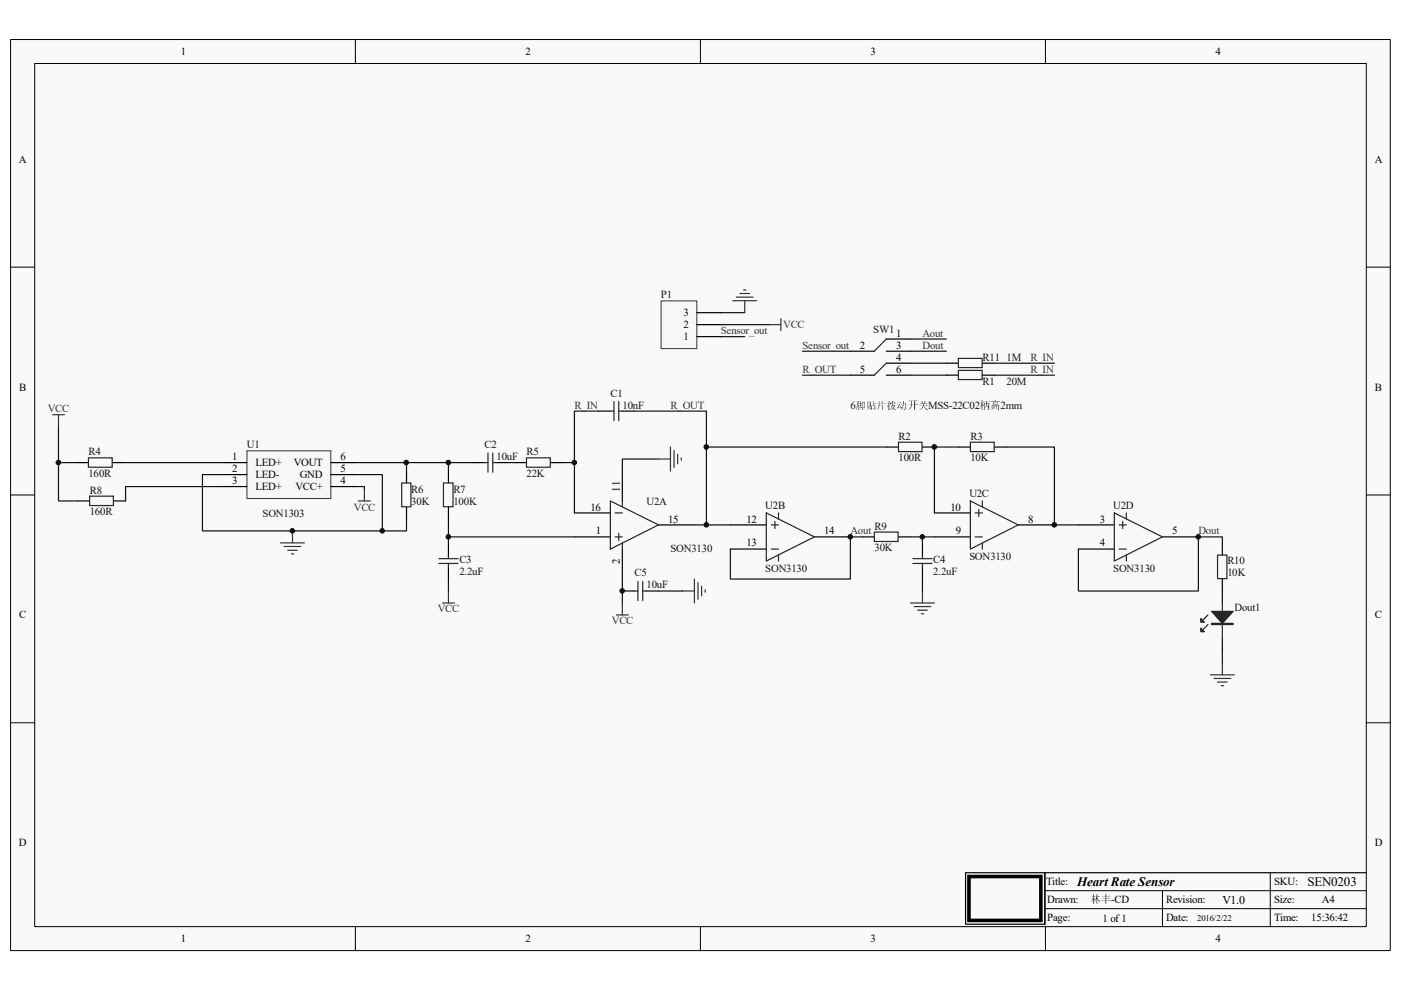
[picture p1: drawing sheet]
<svg xmlns="http://www.w3.org/2000/svg" width="297mm" height="210mm" viewBox="0 0 297 210" stroke-linecap="round" stroke-linejoin="round" font-family="sans-serif">
<path d="M2.3 8.4h292.5v193.1h-292.5z" fill="#f9f9f9"/>
<path d="M2.2 8.4h292.6v193.1h-292.6z" fill="none" stroke="#000" stroke-width=".21"/>
<path d="M7.4 13.5h282.3v183h-282.3z" fill="#f9f9f9"/>
<g fill="none" stroke="#000" stroke-width=".21">
<path d="M7.4 13.5h282.3v183h-282.3zM75.3 8.3v5.1M148.5 8.3v5.1M221.7 8.3v5.1M2.2 56.6h5.1M289.7 56.6h5.1M2.2 104.9h5.1M289.7 104.9h5.1M2.2 153.2h5.1M289.7 153.2h5.1M75.3 196.5v5.1M148.5 196.5v5.1"/>
<path d="M221.5 188.8h68.2M221.5 192.7h68.2M221.7 196.5v5.1M246.5 188.8v7.7M269.3 185v11.5"/>
</g>
<path d="M204.7 185h16.8v11h-16.8zM289.7 185h-68.2v11" fill="none" stroke="#000" stroke-width=".25"/>
<path d="M205.4 185.8h15.3v9.4h-15.3z" fill="none" stroke="#000" stroke-width=".76"/>
<path d="M52.4 95.6h17.7v10.1h-17.7z" fill="#f7f7f7"/>
<path d="M52.4 95.6h17.7v10.1h-17.7z" fill="none" stroke="#313131" stroke-width=".21"/>
<path d="M47.2 98.1h5.1M70.1 98.1h5.1M47.2 100.6h5.1M47.2 103.2h5.1M70.1 100.6h5.1M70.1 103.2h5.1" fill="none" stroke="#000" stroke-width=".25"/>
<path d="M155.4 63.8h5M156.1 63h3.6M156.9 62.2h2M157.6 61.5h.6M157.9 63.8v2.5M163 68.8h2.6M165.6 67.6v2.5" fill="none" stroke="#313131" stroke-width=".25"/>
<path d="M152.8 66.3h5.1M152.8 71.4h5.1" fill="none" stroke="#101010" stroke-width=".25"/>
<path d="M140.2 63.8h7.5v10.1h-7.5z" fill="#f7f7f7"/>
<path d="M140.2 63.8h7.5v10.1h-7.5z" fill="none" stroke="#313131" stroke-width=".21"/>
<g fill="none" stroke="#000" stroke-width=".25">
<path d="M147.7 71.4h5.1M147.7 68.8h5.1M147.7 66.3h5.1M16.2 98.1h2.6M23.8 98.1h2.6M86.2 99.9v2.5M95.1 99.9v2.5M100.2 98.1h2.5M105.2 98.1h2.6M109 98.1h2.6M116.7 98.1h2.5M126.9 87.2h2.5"/>
<path d="M131.9 98.6v7.6M131.9 87.2h2.6M187.9 94.8h2.6M195.6 94.8h2.5M203.2 94.8h2.5M210.8 94.8h2.6M16.5 106.2h2.5M24.1 106.2h2.5M86.2 107.5v2.5M95.1 107.5v2.5M95.1 115.1v2.6M121.8 113.8h7.6"/>
<path d="M121.8 108.8h7.6M131.9 116.4v7.6M139.6 111.3h7.6M154.9 111.3h7.6M154.9 116.4h7.6M172.7 113.8h7.6M182.8 113.8h2.6M190.5 113.8h2.5M195.6 115.1v2.6M198.1 113.8h7.6M198.1 108.8h7.6M215.9 111.3h7.7"/>
<path d="M228.6 111.3h7.7M228.6 116.4h7.7M246.5 113.8h7.6M95.1 120.2v2.6M131.9 125.3h2.6M137.1 125.3h2.5M195.6 120.2v2.6M259.2 125.3v2.5M259.2 135.5v2.5"/>
</g>
<g fill="none" stroke="#101010" stroke-width=".25">
<path d="M152.8 68.8h10.2M12.4 90.5v7.6M16.2 98.1h-3.8v8.1h4.1M26.4 98.1h20.8M75.2 98.1h11v1.8M86.2 98.1h8.9v1.8M95.1 98.1h5.1M107.8 98.1h1.2M119.2 98.1h2.6v10.7M126.9 87.2h-5.1v10.9M134.5 87.2h15.3v7.6h38.1M139.6 97.3h-7.7v1.3"/>
<path d="M149.8 94.8v16.5h-2.6M203.2 94.8h-5.1v14M213.4 94.8h10.2v16.5h5M47.2 103.2h-20.6v3M47.2 100.6h-4.3v12h38.2v-12h-5.9M75.2 103.2h2.1v.5M86.2 110v2.6h-5.1M149.8 111.3h5.1M182.8 113.8h-2.5v9h-25.4v-6.4M193 113.8h2.6M198.1 113.8h-2.5v1.3M95.1 122.8v2.5"/>
<path d="M131.9 124v3.8M139.6 125.3h5.1M195.6 122.8v2.5M259.2 138v2.5"/>
</g>
<g fill="none" stroke="#242424" stroke-width=".25">
<path d="M18.8 97.1h5v2h-5zM102.7 98.1h.8M103.5 96.1v4M104.5 96.1v4M104.5 98.1h.7M111.6 97.1h5.1v2h-5.1zM129.4 87.2h.8M130.2 85.1v4.1M131.2 85.1v4.1M131.2 87.2h.7M190.5 93.8h5v2h-5zM205.7 93.8h5.1v2h-5.1z"/>
<path d="M19 105.2h5v2h-5zM85.2 102.4h1.9v5h-1.9zM93 118.4h4.1M93 119.5h4.1M94 102.4h2.1v5h-2.1zM95.1 117.7v.7M95.1 119.5v.7M129.4 106.2l10.2 5.1-10.2 5.1zM130.4 113.8h1.5M130.4 108.8h1.5M131.2 113.1v1.5M131.9 106.2v1.3"/>
<path d="M131.9 115.1v1.3M162.5 108.8l10.2 5-10.2 5.2zM163.5 116.4h1.6M163.5 111.3h1.6M164.3 110.5v1.6M165.1 108.8v1.2M165.1 117.7v1.3M185.4 112.8h5v2h-5zM193.5 118.4h4.1M193.5 119.5h4.1M195.6 117.7v.7M195.6 119.5v.7"/>
<path d="M205.7 106.2l10.2 5.1-10.2 5.1zM206.8 113.8h1.5M206.8 108.8h1.5M207.5 108v1.5M208.3 106.2v1.3M208.3 115.1v1.3M236.3 108.8l10.2 5-10.2 5.2zM237.3 116.4h1.5M237.3 111.3h1.5M238 110.5v1.6M238.8 108.8v1.2M238.8 117.7v1.3"/>
<path d="M134.5 125.3h.8M135.3 123.3v4M136.3 123.3v4M136.3 125.3h.8M256.1 132.4l-1 1M256.1 130.4l-1 1M259.2 127.8v7.7"/>
</g>
<g fill="none" stroke="#313131" stroke-width=".25">
<path d="M11.1 87.9h2.6M12.4 87.9v2.6M139.6 97.3h2.6M142.2 94.8v5.1M142.9 95.5v3.6M143.7 96.3v2M144.4 97.1v.5M59.5 115.1h5.1M60.2 115.9h3.6M61 116.7h2M61.8 117.4h.5M62 112.6v2.5"/>
<path d="M76 106.2h2.5M77.3 103.7v2.5M93.8 127.8h2.5M95.1 125.3v2.5M130.7 130.4h2.5M131.9 127.8v2.6M144.7 125.3h2.5M147.2 122.8v5M148 123.5v3.6M148.8 124.3v2M149.5 125.1v.5M193 127.8h5.1"/>
<path d="M193.8 128.6h3.6M194.6 129.4h2M195.3 130.1h.5M195.6 125.3v2.5M256.6 143.1h5.1M257.4 143.8h3.5M258.1 144.6h2.1M258.9 145.4h.5M259.2 140.5v2.6"/>
</g>
<path d="M256.9 129.6h4.5l-2.2 2.6z" fill="#242424"/>
<path d="M256.9 129.6h4.5l-2.2 2.6zM256.9 132.2h4.5v.2h-4.5zM256.9 132.3h4.5" fill="none" stroke="#242424" stroke-width=".25"/>
<path d="M254.6 133.2l.8 .7h-.8z" fill="#242424"/>
<path d="M254.6 133.2l.8 .7h-.8z" fill="none" stroke="#242424" stroke-width=".25"/>
<path d="M254.6 131.1l.8 .8h-.8z" fill="#242424"/>
<path d="M187.9 71.9l-2.5 2.6M187.9 77l-2.5 2.5M203.2 78.5h5v2h-5zM203.2 76h5v1.9h-5zM258.1 117.7h2v5h-2zM254.6 131.1l.8 .8h-.8z" fill="none" stroke="#242424" stroke-width=".25"/>
<path d="M180.3 74.5h5.1M180.3 79.5h5.1M187.9 71.9h5.1M187.9 74.5h5.1M187.9 77h5.1M187.9 79.5h5.1M200.7 77h2.5M200.7 79.5h2.5M208.3 77h2.5M208.3 79.5h2.5M259.2 115.1v2.6M259.2 122.8v2.5" fill="none" stroke="#000" stroke-width=".25"/>
<path d="M170.1 74.5h10.2M170.1 79.5h10.2M193 74.5h7.7M193 79.5h7.7M193 71.9h7.7M193 77h7.7M210.8 79.5h12.8M210.8 77h12.8M95.1 110v3.8M121.8 113.8h-26.7v1.3M259.2 115.1v-1.3h-5.1v11.5h-25.5v-8.9" fill="none" stroke="#101010" stroke-width=".25"/>
<circle cx="12.4" cy="98.1" r=".49" fill="#101010"/>
<circle cx="12.4" cy="98.1" r=".49" fill="none" stroke="#101010" stroke-width=".21"/>
<circle cx="62" cy="112.5" r=".49" fill="#101010"/>
<circle cx="62" cy="112.5" r=".49" fill="none" stroke="#101010" stroke-width=".21"/>
<circle cx="81" cy="112.5" r=".48" fill="#101010"/>
<circle cx="81" cy="112.5" r=".48" fill="none" stroke="#101010" stroke-width=".21"/>
<circle cx="86.1" cy="98.1" r=".49" fill="#101010"/>
<circle cx="86.1" cy="98.1" r=".49" fill="none" stroke="#101010" stroke-width=".21"/>
<circle cx="95.1" cy="113.8" r=".49" fill="#101010"/>
<circle cx="95.1" cy="113.8" r=".49" fill="none" stroke="#101010" stroke-width=".21"/>
<circle cx="95.1" cy="98.1" r=".49" fill="#101010"/>
<circle cx="95.1" cy="98.1" r=".49" fill="none" stroke="#101010" stroke-width=".21"/>
<circle cx="121.8" cy="98.1" r=".49" fill="#101010"/>
<circle cx="121.8" cy="98.1" r=".49" fill="none" stroke="#101010" stroke-width=".21"/>
<circle cx="131.9" cy="125.3" r=".48" fill="#101010"/>
<circle cx="131.9" cy="125.3" r=".48" fill="none" stroke="#101010" stroke-width=".21"/>
<circle cx="149.7" cy="111.3" r=".49" fill="#101010"/>
<circle cx="149.7" cy="111.3" r=".49" fill="none" stroke="#101010" stroke-width=".21"/>
<circle cx="149.7" cy="94.8" r=".49" fill="#101010"/>
<circle cx="149.7" cy="94.8" r=".49" fill="none" stroke="#101010" stroke-width=".21"/>
<circle cx="180.3" cy="113.8" r=".48" fill="#101010"/>
<circle cx="180.3" cy="113.8" r=".48" fill="none" stroke="#101010" stroke-width=".21"/>
<circle cx="195.6" cy="113.8" r=".49" fill="#101010"/>
<circle cx="195.6" cy="113.8" r=".49" fill="none" stroke="#101010" stroke-width=".21"/>
<circle cx="198.1" cy="94.8" r=".49" fill="#101010"/>
<circle cx="198.1" cy="94.8" r=".49" fill="none" stroke="#101010" stroke-width=".21"/>
<circle cx="223.5" cy="111.3" r=".49" fill="#101010"/>
<circle cx="223.5" cy="111.3" r=".49" fill="none" stroke="#101010" stroke-width=".21"/>
<circle cx="254.1" cy="113.8" r=".49" fill="#101010"/>
<circle cx="254.1" cy="113.8" r=".49" fill="none" stroke="#101010" stroke-width=".21"/>
<g font-size="2.8">
<text x="228.4" y="187.8">Heart Rate Sensor</text>
<text x="277.2" y="187.7">SEN0203</text>
</g>
<text font-size="2.5" x="259.2" y="191.6">V1.0</text>
<g font-size="2.3">
<text x="38.3" y="11.6">1</text>
<text x="111.4" y="11.6">2</text>
<text x="184.6" y="11.6">3</text>
<text x="257.7" y="11.6">4</text>
<text x="4" y="34.5">A</text>
<text x="291.5" y="34.5">A</text>
<text x="144.9" y="69.6">2</text>
<text x="144.9" y="67.1">3</text>
<text x="190" y="71.4">1</text>
<text x="144.9" y="72.1">1</text>
<text x="182.3" y="73.9">2</text>
<text x="190" y="73.9">3</text>
<text x="190" y="76.5">4</text>
<text x="4.1" y="82.8">B</text>
<text x="182.3" y="79">5</text>
<text x="190" y="79">6</text>
<text x="291.5" y="82.8">B</text>
<text x="49.2" y="97.6">1</text>
<text x="49.2" y="100.1">2</text>
<text x="54.1" y="98.8">LED+</text>
<text x="54.1" y="101.4">LED-</text>
<text x="62.3" y="98.8">VOUT</text>
<text x="63.5" y="101.4">GND</text>
<text x="72.2" y="97.6">6</text>
<text x="72.2" y="100.1">5</text>
<text x="49.2" y="102.7">3</text>
<text x="54.1" y="103.9">LED+</text>
<text x="62.7" y="103.9">VCC+</text>
<text x="72.2" y="102.7">4</text>
<text x="131.4" y="104.2" transform="rotate(-90 131.4 104.2)">11</text>
<text x="125.2" y="108.2">16</text>
<text x="126.3" y="113.3">1</text>
<text x="141.6" y="110.8">15</text>
<text x="158.3" y="110.8">12</text>
<text x="174.7" y="113.3">14</text>
<text x="201.5" y="108.2">10</text>
<text x="202.6" y="113.3">9</text>
<text x="218" y="110.8">8</text>
<text x="233.2" y="110.8">3</text>
<text x="248.5" y="113.3">5</text>
<text x="131.4" y="119.6" transform="rotate(-90 131.4 119.6)">2</text>
<text x="158.3" y="115.9">13</text>
<text x="233.2" y="115.9">4</text>
<text x="4.1" y="131.1">C</text>
<text x="291.5" y="131.1">C</text>
<text x="4" y="179.4">D</text>
<text x="291.5" y="179.4">D</text>
<text x="221.8" y="187.6">Title:</text>
<text x="222" y="191.4">Drawn:</text>
<text x="247.2" y="191.4">Revision:</text>
<text x="270.1" y="191.4">Size:</text>
<text x="270.1" y="187.6">SKU:</text>
<text x="280.3" y="191.4">A4</text>
<text x="222" y="195.2">Page:</text>
<text x="233.8" y="195.5">1 of 1</text>
<text x="247.2" y="195.2">Date:</text>
<text x="270.1" y="195.2">Time:</text>
<text x="278" y="195.2">15:36:42</text>
<text x="38.3" y="199.8">1</text>
<text x="111.4" y="199.8">2</text>
<text x="184.6" y="199.8">3</text>
<text x="257.7" y="199.8">4</text>
</g>
<g font-size="2.3" fill="#101010">
<text x="140.1" y="63.2">P1</text>
<text x="185.2" y="70.6">SW1</text>
<text x="208.3" y="76.5">R11</text>
<text x="213.4" y="76.5">1M</text>
<text x="208.3" y="81.5">R1</text>
<text x="213.4" y="81.5">20M</text>
<text x="129.5" y="84.1">C1</text>
<text x="132" y="86.6">10nF</text>
<text x="180.3" y="86.6">6脚脚脚脚脚脚脚MSS-22C02柄柄2mm</text>
<text x="52.4" y="95">U1</text>
<text x="102.7" y="95">C2</text>
<text x="190.5" y="93.2">R2</text>
<text x="205.8" y="93.2">R3</text>
<text x="18.8" y="101.1">160R</text>
<text x="18.8" y="96.5">R4</text>
<text x="105.3" y="97.6">10uF</text>
<text x="111.6" y="101.1">22K</text>
<text x="111.6" y="96.5">R5</text>
<text x="190.5" y="97.8">100R</text>
<text x="205.8" y="97.8">10K</text>
<text x="19" y="104.7">R8</text>
<text x="87.2" y="107">30K</text>
<text x="87.2" y="104.4">R6</text>
<text x="96.1" y="107">100K</text>
<text x="96.1" y="104.4">R7</text>
<text x="137.1" y="107">U2A</text>
<text x="162.3" y="108">U2B</text>
<text x="205.5" y="105.5">U2C</text>
<text x="236" y="108">U2D</text>
<text x="19" y="109.3">160R</text>
<text x="55.7" y="109.5">SON1303</text>
<text x="185.4" y="112.3">R9</text>
<text x="97.4" y="119.4">C3</text>
<text x="142.2" y="117.1">SON3130</text>
<text x="185.4" y="116.9">30K</text>
<text x="197.9" y="119.4">C4</text>
<text x="205.5" y="118.7">SON3130</text>
<text x="260.2" y="119.7">R10</text>
<text x="97.4" y="122">2.2uF</text>
<text x="134.5" y="122.2">C5</text>
<text x="137.1" y="124.8">10uF</text>
<text x="162.3" y="121.2">SON3130</text>
<text x="197.9" y="122">2.2uF</text>
<text x="236" y="121.2">SON3130</text>
<text x="260.2" y="122.2">10K</text>
<text x="261.7" y="129.6">Dout1</text>
</g>
<g font-size="2.3" fill="#313131">
<text x="152.9" y="70.9">Sensor_out</text>
<text x="166.1" y="69.6">VCC</text>
<text x="195.6" y="71.4">Aout</text>
<text x="170.1" y="73.9">Sensor_out</text>
<text x="195.6" y="73.9">Dout</text>
<text x="218.5" y="76.5">R_IN</text>
<text x="170.1" y="79">R_OUT</text>
<text x="218.5" y="79">R_IN</text>
<text x="10.2" y="87.4">VCC</text>
<text x="121.8" y="86.6">R_IN</text>
<text x="142.2" y="86.6">R_OUT</text>
<text x="75" y="108.2">VCC</text>
<text x="180.3" y="113.3">Aout</text>
<text x="254.1" y="113.3">Dout</text>
<text x="92.8" y="129.8">VCC</text>
<text x="129.7" y="132.4">VCC</text>
</g>
<text font-size="2.2" x="231.2" y="191.4">林林-CD</text>
<text font-size="1.8" x="253.8" y="195.3">2016/2/22</text>
</svg>
